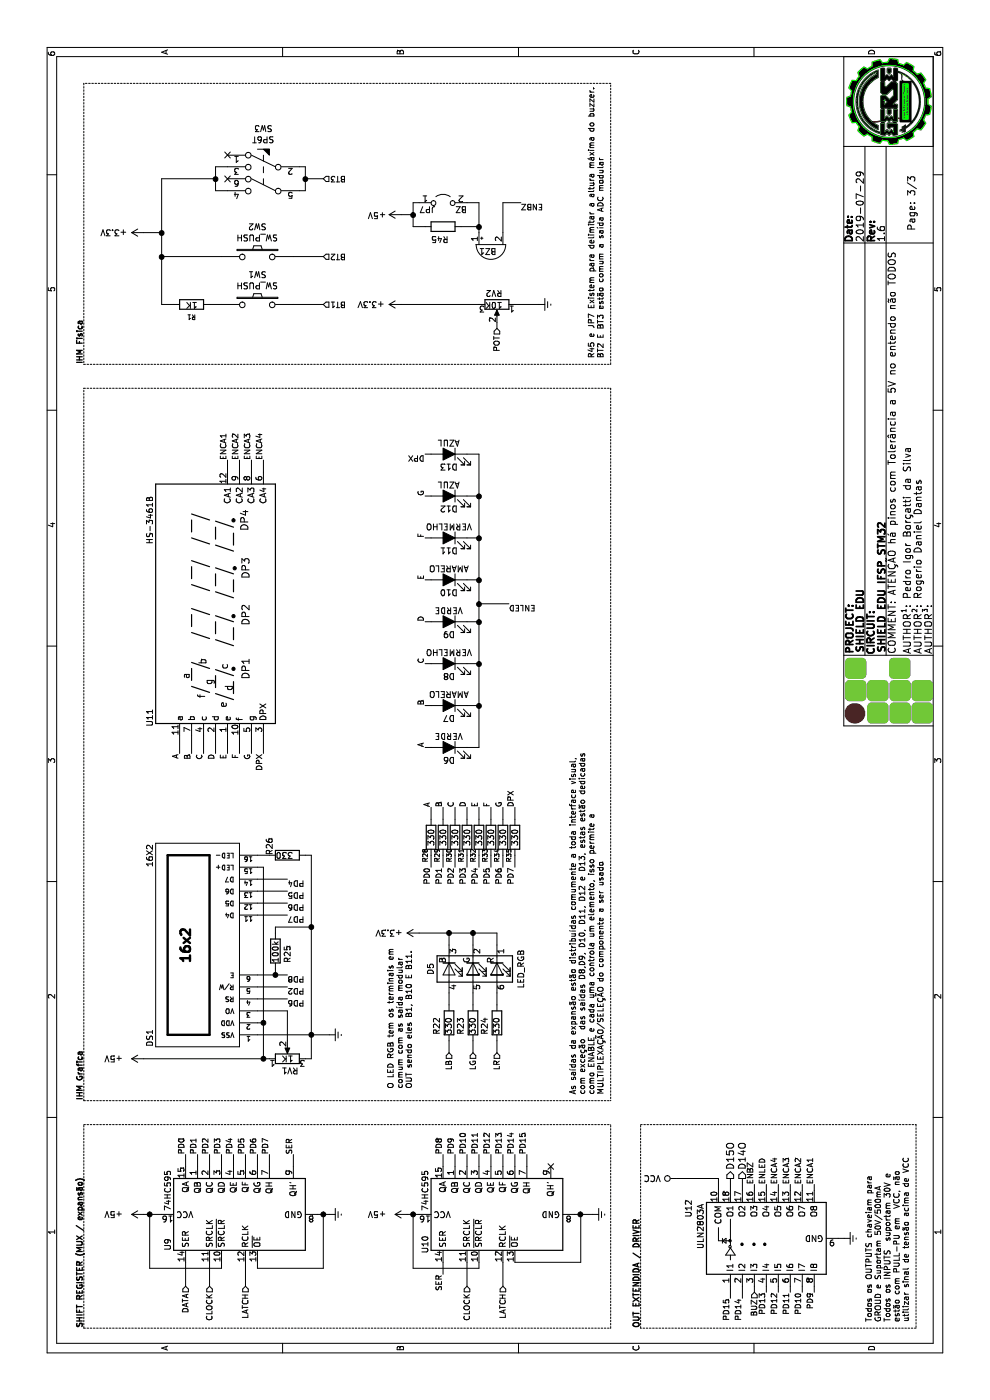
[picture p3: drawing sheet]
EESchema Schematic File Version 4
LIBS:ShieldEduIfspSTM32-cache
EELAYER 26 0
EELAYER END
$Descr A4 11693 8268
encoding utf-8
Sheet 3 3
Title "SHIELD EDU IFSP STM32"
Date "2019-07-25"
Rev "1.5"
Comp "SHIELD EDU"
Comment1 "ATENÇÃO há pinos com Tolerância a 5V no entendo não TODOS "
Comment2 "Pedro Igor Borçatti da Silva"
Comment3 "Rogerio Daniel Dantas"
Comment4 ""
$EndDescr
$Comp
L Device:LED_RGB D?
U 1 1
P 3600 3950
AR Path="/5DCCAE27" Ref="D?"  Part="1" 
AR Path="/5DCC2243/5DCCAE27" Ref="D5"  Part="1" 
F 0 "D5" H 3600 3600 50  0000 C CNN
F 1 "LED_RGB" H 3600 4356 50  0000 C CNN
F 2 "LED_SMD:LED_WS2812_PLCC6_5.0x5.0mm_P1.6mm" H 3600 3900 50  0001 C CNN
F 3 "~" H 3600 3900 50  0001 C CNN
	1    3600 3950
	-1   0    0    1   
$EndComp
$Comp
L MyLib-ALL:SW_PUSH SW?
U 1 1
P 9150 2150
AR Path="/5DCCAE2D" Ref="SW?"  Part="1" 
AR Path="/5DCC2243/5DCCAE2D" Ref="SW1"  Part="1" 
F 0 "SW1" H 9150 2405 50  0000 C CNN
F 1 "SW_PUSH" H 9150 2314 50  0000 C CNN
F 2 "Button_Switch_THT:SW_PUSH_6mm_H4.3mm" H 9150 2150 50  0001 C CNN
F 3 "" H 9150 2150 50  0000 C CNN
	1    9150 2150
	0    1    -1   0   
$EndComp
$Comp
L MyLib-ALL:SP6T SW?
U 1 1
P 9650 3300
AR Path="/5DCCAE33" Ref="SW?"  Part="1" 
AR Path="/5DCC2243/5DCCAE33" Ref="SW3"  Part="1" 
F 0 "SW3" H 10750 4275 50  0000 C CNN
F 1 "SP6T" H 10750 4184 50  0000 C CNN
F 2 "MyFootprint:SW_PUSH_x2" H 9025 3475 50  0001 C CNN
F 3 "" H 9025 3475 50  0000 C CNN
	1    9650 3300
	0    1    -1   0   
$EndComp
$Comp
L Device:R_POT RV?
U 1 1
P 9150 4150
AR Path="/5DCCAE39" Ref="RV?"  Part="1" 
AR Path="/5DCC2243/5DCCAE39" Ref="RV2"  Part="1" 
F 0 "RV2" V 9050 4200 50  0000 R CNN
F 1 "10K" V 9150 4200 50  0000 R CNN
F 2 "MyFootprint:Potentiometer_Alps-RK16-single_largePads" H 9150 4150 50  0001 C CNN
F 3 "~" H 9150 4150 50  0001 C CNN
	1    9150 4150
	-1   0    0    1   
$EndComp
$Comp
L MyLib-ALL:16X2 DS?
U 1 1
P 3800 1650
AR Path="/5DCCAE3F" Ref="DS?"  Part="1" 
AR Path="/5DCC2243/5DCCAE3F" Ref="DS1"  Part="1" 
F 0 "DS1" H 2950 2050 50  0000 L CNN
F 1 "16X2" H 4450 2050 50  0000 L CNN
F 2 "MyFootprint:myLCD16x2" H 4678 1476 50  0001 L CIN
F 3 "" H 3800 1650 50  0000 C CNN
	1    3800 1650
	1    0    0    -1  
$EndComp
$Comp
L 74xx:74HC595 U?
U 1 1
P 1550 1950
AR Path="/5DCCAE4B" Ref="U?"  Part="1" 
AR Path="/5DCC2243/5DCCAE4B" Ref="U9"  Part="1" 
F 0 "U9" H 1300 2500 50  0000 C CNN
F 1 "74HC595" H 1750 2500 50  0000 C CNN
F 2 "Package_SO:SOIC-16_3.9x9.9mm_P1.27mm" H 1550 1950 50  0001 C CNN
F 3 "http://www.ti.com/lit/ds/symlink/sn74hc595.pdf" H 1550 1950 50  0001 C CNN
	1    1550 1950
	1    0    0    -1  
$EndComp
$Comp
L Display_Character:CA56-12CGKWA U11
U 1 1
P 6650 1800
F 0 "U11" H 5700 2350 50  0000 C CNN
F 1 "HS-3461B" H 7350 2350 50  0000 C CNN
F 2 "MyFootprint:HS-3461B" H 6650 1200 50  0001 C CNN
F 3 "http://www.kingbright.com/attachments/file/psearch/000/00/00/CA56-12CGKWA(Ver.9A).pdf" H 6220 1830 50  0001 C CNN
	1    6650 1800
	1    0    0    -1  
$EndComp
$Comp
L Device:R R28
U 1 1
P 4700 3600
F 0 "R28" V 4650 3450 39  0000 C CNN
F 1 "330" V 4700 3600 50  0000 C CNN
F 2 "Resistor_SMD:R_0805_2012Metric_Pad1.15x1.40mm_HandSolder" V 4630 3600 50  0001 C CNN
F 3 "~" H 4700 3600 50  0001 C CNN
	1    4700 3600
	0    1    1    0   
$EndComp
$Comp
L Device:R R29
U 1 1
P 4700 3700
F 0 "R29" V 4650 3550 39  0000 C CNN
F 1 "330" V 4700 3700 50  0000 C CNN
F 2 "Resistor_SMD:R_0805_2012Metric_Pad1.15x1.40mm_HandSolder" V 4630 3700 50  0001 C CNN
F 3 "~" H 4700 3700 50  0001 C CNN
	1    4700 3700
	0    1    1    0   
$EndComp
$Comp
L Device:R R30
U 1 1
P 4700 3800
F 0 "R30" V 4650 3650 39  0000 C CNN
F 1 "330" V 4700 3800 50  0000 C CNN
F 2 "Resistor_SMD:R_0805_2012Metric_Pad1.15x1.40mm_HandSolder" V 4630 3800 50  0001 C CNN
F 3 "~" H 4700 3800 50  0001 C CNN
	1    4700 3800
	0    1    1    0   
$EndComp
$Comp
L Device:R R31
U 1 1
P 4700 3900
F 0 "R31" V 4650 3750 39  0000 C CNN
F 1 "330" V 4700 3900 50  0000 C CNN
F 2 "Resistor_SMD:R_0805_2012Metric_Pad1.15x1.40mm_HandSolder" V 4630 3900 50  0001 C CNN
F 3 "~" H 4700 3900 50  0001 C CNN
	1    4700 3900
	0    1    1    0   
$EndComp
$Comp
L Device:R R32
U 1 1
P 4700 4000
F 0 "R32" V 4650 3850 39  0000 C CNN
F 1 "330" V 4700 4000 50  0000 C CNN
F 2 "Resistor_SMD:R_0805_2012Metric_Pad1.15x1.40mm_HandSolder" V 4630 4000 50  0001 C CNN
F 3 "~" H 4700 4000 50  0001 C CNN
	1    4700 4000
	0    1    1    0   
$EndComp
$Comp
L Device:R R33
U 1 1
P 4700 4100
F 0 "R33" V 4650 3950 39  0000 C CNN
F 1 "330" V 4700 4100 50  0000 C CNN
F 2 "Resistor_SMD:R_0805_2012Metric_Pad1.15x1.40mm_HandSolder" V 4630 4100 50  0001 C CNN
F 3 "~" H 4700 4100 50  0001 C CNN
	1    4700 4100
	0    1    1    0   
$EndComp
$Comp
L Device:R R34
U 1 1
P 4700 4200
F 0 "R34" V 4650 4050 39  0000 C CNN
F 1 "330" V 4700 4200 50  0000 C CNN
F 2 "Resistor_SMD:R_0805_2012Metric_Pad1.15x1.40mm_HandSolder" V 4630 4200 50  0001 C CNN
F 3 "~" H 4700 4200 50  0001 C CNN
	1    4700 4200
	0    1    1    0   
$EndComp
$Comp
L Device:R R35
U 1 1
P 4700 4300
F 0 "R35" V 4650 4150 39  0000 C CNN
F 1 "330" V 4700 4300 50  0000 C CNN
F 2 "Resistor_SMD:R_0805_2012Metric_Pad1.15x1.40mm_HandSolder" V 4630 4300 50  0001 C CNN
F 3 "~" H 4700 4300 50  0001 C CNN
	1    4700 4300
	0    1    1    0   
$EndComp
$Comp
L 74xx:74HC595 U?
U 1 1
P 1550 4100
AR Path="/5D334924" Ref="U?"  Part="1" 
AR Path="/5DCC2243/5D334924" Ref="U10"  Part="1" 
F 0 "U10" H 1300 4650 50  0000 C CNN
F 1 "74HC595" H 1750 4650 50  0000 C CNN
F 2 "Package_SO:SOIC-16_3.9x9.9mm_P1.27mm" H 1550 4100 50  0001 C CNN
F 3 "http://www.ti.com/lit/ds/symlink/sn74hc595.pdf" H 1550 4100 50  0001 C CNN
	1    1550 4100
	1    0    0    -1  
$EndComp
Wire Wire Line
	1550 1200 1550 1250
Wire Wire Line
	1550 3400 1550 3450
$Comp
L 4V2:Earth #PWR047
U 1 1
P 1550 2750
F 0 "#PWR047" H 1550 2500 50  0001 C CNN
F 1 "Earth" H 1550 2600 50  0001 C CNN
F 2 "" H 1550 2750 50  0001 C CNN
F 3 "" H 1550 2750 50  0001 C CNN
	1    1550 2750
	1    0    0    -1  
$EndComp
Wire Wire Line
	1550 2750 1550 2700
$Comp
L 4V2:Earth #PWR049
U 1 1
P 1550 4950
F 0 "#PWR049" H 1550 4700 50  0001 C CNN
F 1 "Earth" H 1550 4800 50  0001 C CNN
F 2 "" H 1550 4950 50  0001 C CNN
F 3 "" H 1550 4950 50  0001 C CNN
	1    1550 4950
	1    0    0    -1  
$EndComp
Wire Wire Line
	1150 2150 1100 2150
Wire Wire Line
	1100 2150 1100 2700
Wire Wire Line
	1100 2700 1550 2700
Connection ~ 1550 2700
Wire Wire Line
	1550 2700 1550 2650
Wire Wire Line
	1150 4300 1150 4850
Wire Wire Line
	1550 4850 1150 4850
Connection ~ 1550 4850
Wire Wire Line
	1550 4850 1550 4800
Wire Wire Line
	1550 4850 1550 4950
Connection ~ 1550 1250
Wire Wire Line
	1550 1250 1550 1350
Wire Wire Line
	1150 1850 1100 1850
Wire Wire Line
	1100 1850 1100 1250
Wire Wire Line
	1100 1250 1550 1250
Wire Wire Line
	1150 4000 1100 4000
Wire Wire Line
	1100 4000 1100 3450
Wire Wire Line
	1100 3450 1550 3450
Connection ~ 1550 3450
Wire Wire Line
	1550 3450 1550 3500
Text Label 2050 2450 0    47   ~ 0
SER
Wire Wire Line
	2050 2450 1950 2450
Text Label 1050 3700 2    47   ~ 0
SER
Wire Wire Line
	1050 3700 1150 3700
Text HLabel 950  3900 0    47   Input ~ 0
CLOCK
Wire Wire Line
	950  3900 1150 3900
Text HLabel 950  1750 0    47   Input ~ 0
CLOCK
Wire Wire Line
	950  1750 1150 1750
Text HLabel 950  1550 0    47   Input ~ 0
DATA
Wire Wire Line
	950  1550 1150 1550
Text HLabel 950  2050 0    47   Input ~ 0
LATCH
Wire Wire Line
	950  2050 1150 2050
Text HLabel 950  4200 0    47   Input ~ 0
LATCH
Wire Wire Line
	950  4200 1150 4200
Text Label 2050 1550 0    47   ~ 0
PD0
Wire Wire Line
	2050 1550 1950 1550
Text Label 2050 1650 0    47   ~ 0
PD1
Text Label 2050 1750 0    47   ~ 0
PD2
Text Label 2050 1850 0    47   ~ 0
PD3
Text Label 2050 1950 0    47   ~ 0
PD4
Text Label 2050 2050 0    47   ~ 0
PD5
Text Label 2050 2150 0    47   ~ 0
PD6
Text Label 2050 2250 0    47   ~ 0
PD7
Wire Wire Line
	2050 2250 1950 2250
Wire Wire Line
	1950 2150 2050 2150
Wire Wire Line
	2050 2050 1950 2050
Wire Wire Line
	1950 1950 2050 1950
Wire Wire Line
	2050 1850 1950 1850
Wire Wire Line
	1950 1750 2050 1750
Wire Wire Line
	2050 1650 1950 1650
Text Label 2050 3700 0    47   ~ 0
PD8
Text Label 2050 3800 0    47   ~ 0
PD9
Text Label 2050 3900 0    47   ~ 0
PD10
Text Label 2050 4000 0    47   ~ 0
PD11
Text Label 2050 4100 0    47   ~ 0
PD12
Text Label 2050 4200 0    47   ~ 0
PD13
Text Label 2050 4300 0    47   ~ 0
PD14
Text Label 2050 4400 0    47   ~ 0
PD15
Wire Wire Line
	1950 4400 2050 4400
Wire Wire Line
	2050 4300 1950 4300
Wire Wire Line
	1950 4200 2050 4200
Wire Wire Line
	2050 4100 1950 4100
Wire Wire Line
	1950 4000 2050 4000
Wire Wire Line
	2050 3900 1950 3900
Wire Wire Line
	1950 3800 2050 3800
Wire Wire Line
	2050 3700 1950 3700
Wire Notes Line
	600  700  2300 700 
Wire Notes Line
	600  5100 2300 5100
Wire Notes Line
	2300 700  2300 5100
Wire Notes Line
	600  700  600  5100
Text Notes 600  700  0    47   ~ 9
SHIFT REGISTER (MUX / expansão)
Wire Wire Line
	4850 3600 4950 3600
Wire Wire Line
	4950 3700 4850 3700
Wire Wire Line
	4850 3800 4950 3800
Wire Wire Line
	4950 3900 4850 3900
Wire Wire Line
	4850 4000 4950 4000
Wire Wire Line
	4950 4100 4850 4100
Wire Wire Line
	4850 4200 4950 4200
Wire Wire Line
	4950 4300 4850 4300
Text Label 4450 3600 2    47   ~ 0
PD0
Wire Wire Line
	4450 3600 4550 3600
Text Label 4450 3700 2    47   ~ 0
PD1
Wire Wire Line
	4450 3700 4550 3700
Text Label 4450 3800 2    47   ~ 0
PD2
Text Label 4450 3900 2    47   ~ 0
PD3
Text Label 4450 4000 2    47   ~ 0
PD4
Text Label 4450 4100 2    47   ~ 0
PD5
Text Label 4450 4200 2    47   ~ 0
PD6
Text Label 4450 4300 2    47   ~ 0
PD7
Wire Wire Line
	4450 3800 4550 3800
Wire Wire Line
	4550 3900 4450 3900
Wire Wire Line
	4450 4000 4550 4000
Wire Wire Line
	4550 4100 4450 4100
Wire Wire Line
	4450 4200 4550 4200
Wire Wire Line
	4550 4300 4450 4300
Wire Wire Line
	7850 1900 7750 1900
Wire Wire Line
	7850 2000 7750 2000
Wire Wire Line
	7850 2100 7750 2100
Wire Wire Line
	7850 2200 7750 2200
$Comp
L 4V2:Earth #PWR053
U 1 1
P 3050 2750
F 0 "#PWR053" H 3050 2500 50  0001 C CNN
F 1 "Earth" H 3050 2600 50  0001 C CNN
F 2 "" H 3050 2750 50  0001 C CNN
F 3 "" H 3050 2750 50  0001 C CNN
	1    3050 2750
	1    0    0    -1  
$EndComp
Wire Wire Line
	3050 2750 3050 2600
$Comp
L 4V2:+5V #PWR052
U 1 1
P 2850 1200
F 0 "#PWR052" H 2850 1050 50  0001 C CNN
F 1 "+5V" V 2850 1450 50  0000 C CNN
F 2 "" H 2850 1200 50  0001 C CNN
F 3 "" H 2850 1200 50  0001 C CNN
	1    2850 1200
	1    0    0    -1  
$EndComp
Wire Wire Line
	2850 1200 2850 2200
Wire Wire Line
	2850 2200 3150 2200
Wire Wire Line
	3150 2200 3150 2150
Connection ~ 3150 2200
Wire Wire Line
	4450 2200 4450 2150
$Comp
L Device:R R26
U 1 1
P 4550 2400
F 0 "R26" H 4550 2550 50  0000 L CNN
F 1 "330" V 4550 2350 50  0000 L CNN
F 2 "Resistor_SMD:R_0805_2012Metric_Pad1.15x1.40mm_HandSolder" V 4480 2400 50  0001 C CNN
F 3 "~" H 4550 2400 50  0001 C CNN
	1    4550 2400
	1    0    0    -1  
$EndComp
Wire Wire Line
	4550 2250 4550 2150
$Comp
L Device:R_POT RV1
U 1 1
P 2850 2400
F 0 "RV1" V 2750 2450 50  0000 R CNN
F 1 "1K" V 2850 2450 50  0000 R CNN
F 2 "Potentiometer_SMD:Potentiometer_ACP_CA6-VSMD_Vertical" H 2850 2400 50  0001 C CNN
F 3 "~" H 2850 2400 50  0001 C CNN
	1    2850 2400
	1    0    0    -1  
$EndComp
Wire Wire Line
	2850 2550 2850 2600
Wire Wire Line
	2850 2600 3050 2600
Connection ~ 3050 2600
Wire Wire Line
	3050 2150 3050 2600
Wire Wire Line
	4550 2600 4550 2550
Wire Wire Line
	2850 2250 2850 2200
Connection ~ 2850 2200
Wire Wire Line
	3000 2400 3250 2400
Wire Wire Line
	3250 2400 3250 2150
$Comp
L Device:Buzzer BZ1
U 1 1
P 9650 4100
F 0 "BZ1" V 9700 4050 50  0000 L CNN
F 1 "Buzzer" V 9800 4000 50  0001 L CNN
F 2 "Buzzer_Beeper:Buzzer_12x9.5RM7.6" V 9625 4200 50  0001 C CNN
F 3 "~" V 9625 4200 50  0001 C CNN
	1    9650 4100
	-1   0    0    -1  
$EndComp
$Comp
L MyLib-ALL:SW_PUSH SW?
U 1 1
P 9550 2150
AR Path="/5D37FB11" Ref="SW?"  Part="1" 
AR Path="/5DCC2243/5D37FB11" Ref="SW2"  Part="1" 
F 0 "SW2" H 9550 2405 50  0000 C CNN
F 1 "SW_PUSH" H 9550 2314 50  0000 C CNN
F 2 "Button_Switch_THT:SW_PUSH_6mm_H4.3mm" H 9550 2150 50  0001 C CNN
F 3 "" H 9550 2150 50  0000 C CNN
	1    9550 2150
	0    1    -1   0   
$EndComp
$Comp
L Device:R R22
U 1 1
P 3150 3750
F 0 "R22" V 3250 3700 50  0000 L CNN
F 1 "330" V 3150 3700 50  0000 L CNN
F 2 "Resistor_SMD:R_0805_2012Metric_Pad1.15x1.40mm_HandSolder" V 3080 3750 50  0001 C CNN
F 3 "~" H 3150 3750 50  0001 C CNN
	1    3150 3750
	0    -1   -1   0   
$EndComp
Wire Wire Line
	3300 3750 3400 3750
$Comp
L Device:R R23
U 1 1
P 3150 3950
F 0 "R23" V 3250 3900 50  0000 L CNN
F 1 "330" V 3150 3900 50  0000 L CNN
F 2 "Resistor_SMD:R_0805_2012Metric_Pad1.15x1.40mm_HandSolder" V 3080 3950 50  0001 C CNN
F 3 "~" H 3150 3950 50  0001 C CNN
	1    3150 3950
	0    -1   -1   0   
$EndComp
$Comp
L Device:R R24
U 1 1
P 3150 4150
F 0 "R24" V 3250 4100 50  0000 L CNN
F 1 "330" V 3150 4100 50  0000 L CNN
F 2 "Resistor_SMD:R_0805_2012Metric_Pad1.15x1.40mm_HandSolder" V 3080 4150 50  0001 C CNN
F 3 "~" H 3150 4150 50  0001 C CNN
	1    3150 4150
	0    -1   -1   0   
$EndComp
Wire Wire Line
	3300 3950 3400 3950
Wire Wire Line
	3400 4150 3300 4150
Wire Wire Line
	3800 3750 3900 3750
Wire Wire Line
	3900 3750 3900 3950
Wire Wire Line
	3900 4150 3800 4150
Wire Wire Line
	3800 3950 3900 3950
Connection ~ 3900 3950
Wire Wire Line
	3900 3950 3900 4150
Text HLabel 2900 3750 0    47   Input ~ 0
LB
Wire Wire Line
	2900 3750 3000 3750
Text HLabel 2900 3950 0    47   Input ~ 0
LG
Wire Wire Line
	2900 3950 3000 3950
Text HLabel 2900 4150 0    47   Input ~ 0
LR
Wire Wire Line
	2900 4150 3000 4150
Wire Notes Line
	2500 700  2500 5100
Wire Notes Line
	2500 700  8450 700 
Wire Notes Line
	8450 700  8450 5100
Wire Notes Line
	8450 5100 2500 5100
Text Notes 2500 700  0    47   ~ 9
IHM Grafica
Wire Notes Line
	8650 700  8650 5100
Wire Notes Line
	11000 5100 11000 700 
Wire Notes Line
	11000 700  8650 700 
Wire Notes Line
	8650 5100 11000 5100
Text Notes 8650 700  0    47   ~ 9
IHM Fisica
$Comp
L Device:R R45
U 1 1
P 9800 3700
F 0 "R45" V 9900 3650 50  0000 L CNN
F 1 "X" V 9800 3650 50  0001 L CNN
F 2 "Resistor_SMD:R_0805_2012Metric_Pad1.15x1.40mm_HandSolder" V 9730 3700 50  0001 C CNN
F 3 "~" H 9800 3700 50  0001 C CNN
	1    9800 3700
	-1   0    0    -1  
$EndComp
Wire Wire Line
	9800 3850 9800 4000
Wire Wire Line
	9800 4000 9750 4000
$Comp
L Jumper:Jumper_2_Open JP7
U 1 1
P 10000 3700
F 0 "JP7" H 9800 3650 50  0000 L CNN
F 1 "BZ" H 10100 3650 50  0000 L CNN
F 2 "MyFootprint:jumpHandSolder" H 10000 3700 50  0001 C CNN
F 3 "~" H 10000 3700 50  0001 C CNN
	1    10000 3700
	0    1    1    0   
$EndComp
Wire Wire Line
	10000 3900 10000 4000
Wire Wire Line
	10000 4000 9800 4000
Connection ~ 9800 4000
Wire Wire Line
	10000 3500 10000 3450
Wire Wire Line
	10000 3450 9900 3450
Wire Wire Line
	9800 3450 9800 3550
$Comp
L 4V2:+5V #PWR060
U 1 1
P 9900 3350
F 0 "#PWR060" H 9900 3200 50  0001 C CNN
F 1 "+5V" V 9900 3550 50  0000 C CNN
F 2 "" H 9900 3350 50  0001 C CNN
F 3 "" H 9900 3350 50  0001 C CNN
	1    9900 3350
	-1   0    0    -1  
$EndComp
Wire Wire Line
	9900 3350 9900 3450
Connection ~ 9900 3450
Wire Wire Line
	9900 3450 9800 3450
$Comp
L 4V2:Earth #PWR059
U 1 1
P 1350 7050
F 0 "#PWR059" H 1350 6800 50  0001 C CNN
F 1 "Earth" H 1350 6900 50  0001 C CNN
F 2 "" H 1350 7050 50  0001 C CNN
F 3 "" H 1350 7050 50  0001 C CNN
	1    1350 7050
	-1   0    0    -1  
$EndComp
Text HLabel 900  6300 0    47   Input ~ 0
BUZ
Wire Wire Line
	10300 2500 10300 2550
Wire Wire Line
	10300 2550 10200 2550
Wire Wire Line
	10100 2550 10100 2500
NoConn ~ 10400 1900
NoConn ~ 10200 1900
Wire Wire Line
	10300 1900 10300 1800
Wire Wire Line
	10300 1800 10200 1800
Wire Wire Line
	10100 1800 10100 1900
Text HLabel 9150 2700 3    47   Input ~ 0
BT1
Wire Wire Line
	10200 2700 10200 2550
Connection ~ 10200 2550
Wire Wire Line
	10200 2550 10100 2550
Connection ~ 10200 1800
Wire Wire Line
	10200 1800 10100 1800
Wire Wire Line
	9750 1200 9750 1350
Text HLabel 9550 2700 3    47   Input ~ 0
BT2
Text HLabel 10200 2700 3    47   Input ~ 0
BT3
Wire Wire Line
	9150 2700 9150 2450
$Comp
L 4V2:+3.3V #PWR058
U 1 1
P 9750 1200
F 0 "#PWR058" H 9750 1050 50  0001 C CNN
F 1 "+3.3V" V 9750 1450 50  0000 C CNN
F 2 "" H 9750 1200 50  0001 C CNN
F 3 "" H 9750 1200 50  0001 C CNN
	1    9750 1200
	1    0    0    -1  
$EndComp
$Comp
L 4V2:Earth #PWR057
U 1 1
P 9150 4500
F 0 "#PWR057" H 9150 4250 50  0001 C CNN
F 1 "Earth" H 9150 4350 50  0001 C CNN
F 2 "" H 9150 4500 50  0001 C CNN
F 3 "" H 9150 4500 50  0001 C CNN
	1    9150 4500
	-1   0    0    -1  
$EndComp
Wire Wire Line
	9150 4500 9150 4300
$Comp
L 4V2:+3.3V #PWR056
U 1 1
P 9150 3350
F 0 "#PWR056" H 9150 3200 50  0001 C CNN
F 1 "+3.3V" V 9150 3600 50  0000 C CNN
F 2 "" H 9150 3350 50  0001 C CNN
F 3 "" H 9150 3350 50  0001 C CNN
	1    9150 3350
	1    0    0    -1  
$EndComp
Wire Wire Line
	9150 3350 9150 4000
Text HLabel 8950 4150 0    47   Input ~ 0
POT
Wire Wire Line
	8950 4150 9000 4150
Connection ~ 9750 1350
Wire Wire Line
	9750 1350 10200 1350
Wire Wire Line
	3150 2200 4450 2200
Wire Wire Line
	3550 2400 3550 2300
Text Label 3350 2400 3    47   ~ 0
PD6
Wire Wire Line
	3450 2400 3450 2150
Wire Wire Line
	3350 2400 3350 2150
Text Label 3450 2400 3    47   ~ 0
PD2
Text Label 4350 2400 3    47   ~ 0
PD4
Text Label 4250 2400 3    47   ~ 0
PD5
Wire Wire Line
	4350 2150 4350 2400
Wire Wire Line
	4250 2150 4250 2400
Wire Wire Line
	4150 2150 4150 2400
Wire Wire Line
	4050 2150 4050 2400
Wire Wire Line
	6850 3900 6850 4000
Wire Wire Line
	6850 4000 7200 4000
Wire Wire Line
	7550 3900 7550 4000
Wire Wire Line
	7200 3900 7200 4000
Connection ~ 7200 4000
Wire Wire Line
	7200 4000 7550 4000
Wire Wire Line
	7550 3550 7550 3600
Wire Wire Line
	7200 3550 7200 3600
Wire Wire Line
	6850 3550 6850 3600
Wire Wire Line
	7900 4000 7900 3900
$Comp
L Device:LED_ALT D?
U 1 1
P 7900 3750
AR Path="/5D63643C" Ref="D?"  Part="1" 
AR Path="/5DCC2243/5D63643C" Ref="D13"  Part="1" 
F 0 "D13" H 7900 3650 50  0000 C CNN
F 1 "AZUL" H 7900 3850 50  0000 C CNN
F 2 "LED_SMD:LED_0805_2012Metric_Pad1.15x1.40mm_HandSolder" H 7900 3750 50  0001 C CNN
F 3 "~" H 7900 3750 50  0001 C CNN
	1    7900 3750
	0    1    -1   0   
$EndComp
Wire Wire Line
	7900 3550 7900 3600
$Comp
L 4V2:+5V #PWR046
U 1 1
P 1550 1200
F 0 "#PWR046" H 1550 1050 50  0001 C CNN
F 1 "+5V" V 1550 1450 50  0000 C CNN
F 2 "" H 1550 1200 50  0001 C CNN
F 3 "" H 1550 1200 50  0001 C CNN
	1    1550 1200
	1    0    0    -1  
$EndComp
$Comp
L 4V2:+5V #PWR048
U 1 1
P 1550 3400
F 0 "#PWR048" H 1550 3250 50  0001 C CNN
F 1 "+5V" V 1550 3650 50  0000 C CNN
F 2 "" H 1550 3400 50  0001 C CNN
F 3 "" H 1550 3400 50  0001 C CNN
	1    1550 3400
	1    0    0    -1  
$EndComp
Wire Notes Line
	600  5350 2300 5350
Wire Notes Line
	2300 5350 2300 7650
Wire Notes Line
	2300 7650 600  7650
Wire Notes Line
	600  7650 600  5350
Text Notes 600  5350 0    47   ~ 9
OUT EXTENDIDA / DRIVER
$Comp
L Device:R R25
U 1 1
P 3750 2300
F 0 "R25" V 3850 2200 50  0000 L CNN
F 1 "100k" V 3750 2200 50  0000 L CNN
F 2 "Resistor_SMD:R_0805_2012Metric_Pad1.15x1.40mm_HandSolder" V 3680 2300 50  0001 C CNN
F 3 "~" H 3750 2300 50  0001 C CNN
	1    3750 2300
	0    1    1    0   
$EndComp
Wire Wire Line
	3600 2300 3550 2300
Connection ~ 3550 2300
Wire Wire Line
	3550 2300 3550 2150
Wire Wire Line
	3900 2300 3950 2300
Wire Wire Line
	3950 2300 3950 2600
Wire Wire Line
	3050 2600 3950 2600
Connection ~ 3950 2600
Wire Wire Line
	3950 2600 4550 2600
$Comp
L Device:LED_ALT D?
U 1 1
P 6850 3750
AR Path="/5D5ECB36" Ref="D?"  Part="1" 
AR Path="/5DCC2243/5D5ECB36" Ref="D10"  Part="1" 
F 0 "D10" H 6850 3650 50  0000 C CNN
F 1 "AMARELO" H 6850 3850 50  0000 C CNN
F 2 "LED_SMD:LED_0805_2012Metric_Pad1.15x1.40mm_HandSolder" H 6850 3750 50  0001 C CNN
F 3 "~" H 6850 3750 50  0001 C CNN
	1    6850 3750
	0    1    -1   0   
$EndComp
$Comp
L Device:LED_ALT D?
U 1 1
P 7200 3750
AR Path="/5D5ECBCE" Ref="D?"  Part="1" 
AR Path="/5DCC2243/5D5ECBCE" Ref="D11"  Part="1" 
F 0 "D11" H 7200 3650 50  0000 C CNN
F 1 "VERMELHO" H 7200 3850 50  0000 C CNN
F 2 "LED_SMD:LED_0805_2012Metric_Pad1.15x1.40mm_HandSolder" H 7200 3750 50  0001 C CNN
F 3 "~" H 7200 3750 50  0001 C CNN
	1    7200 3750
	0    1    -1   0   
$EndComp
$Comp
L Device:LED_ALT D?
U 1 1
P 7550 3750
AR Path="/5D5ECC64" Ref="D?"  Part="1" 
AR Path="/5DCC2243/5D5ECC64" Ref="D12"  Part="1" 
F 0 "D12" H 7550 3650 50  0000 C CNN
F 1 "AZUL" H 7550 3850 50  0000 C CNN
F 2 "LED_SMD:LED_0805_2012Metric_Pad1.15x1.40mm_HandSolder" H 7550 3750 50  0001 C CNN
F 3 "~" H 7550 3750 50  0001 C CNN
	1    7550 3750
	0    1    -1   0   
$EndComp
Wire Wire Line
	10200 1350 10200 1800
Connection ~ 6850 4000
Wire Wire Line
	6500 4000 6500 3900
Connection ~ 6500 4000
Wire Wire Line
	5450 4000 5800 4000
Connection ~ 5800 4000
Wire Wire Line
	5800 3900 5800 4000
Wire Wire Line
	5450 3900 5450 4000
Wire Wire Line
	5450 3550 5450 3600
$Comp
L Device:LED_ALT D?
U 1 1
P 5450 3750
AR Path="/5D387622" Ref="D?"  Part="1" 
AR Path="/5DCC2243/5D387622" Ref="D6"  Part="1" 
F 0 "D6" H 5450 3650 50  0000 C CNN
F 1 "VERDE" H 5450 3850 50  0000 C CNN
F 2 "LED_SMD:LED_0805_2012Metric_Pad1.15x1.40mm_HandSolder" H 5450 3750 50  0001 C CNN
F 3 "~" H 5450 3750 50  0001 C CNN
	1    5450 3750
	0    1    -1   0   
$EndComp
Wire Wire Line
	5800 3550 5800 3600
$Comp
L Device:LED_ALT D?
U 1 1
P 5800 3750
AR Path="/5D387592" Ref="D?"  Part="1" 
AR Path="/5DCC2243/5D387592" Ref="D7"  Part="1" 
F 0 "D7" H 5800 3650 50  0000 C CNN
F 1 "AMARELO" H 5800 3850 50  0000 C CNN
F 2 "LED_SMD:LED_0805_2012Metric_Pad1.15x1.40mm_HandSolder" H 5800 3750 50  0001 C CNN
F 3 "~" H 5800 3750 50  0001 C CNN
	1    5800 3750
	0    1    -1   0   
$EndComp
Wire Wire Line
	5800 4000 6150 4000
Wire Wire Line
	6150 4000 6500 4000
Connection ~ 6150 4000
Wire Wire Line
	6150 3900 6150 4000
Wire Wire Line
	6150 3550 6150 3600
$Comp
L Device:LED_ALT D?
U 1 1
P 6150 3750
AR Path="/5D3875D8" Ref="D?"  Part="1" 
AR Path="/5DCC2243/5D3875D8" Ref="D8"  Part="1" 
F 0 "D8" H 6150 3650 50  0000 C CNN
F 1 "VERMELHO" H 6150 3850 50  0000 C CNN
F 2 "LED_SMD:LED_0805_2012Metric_Pad1.15x1.40mm_HandSolder" H 6150 3750 50  0001 C CNN
F 3 "~" H 6150 3750 50  0001 C CNN
	1    6150 3750
	0    1    -1   0   
$EndComp
Wire Wire Line
	6500 3550 6500 3600
$Comp
L Device:LED_ALT D?
U 1 1
P 6500 3750
AR Path="/5D5ECAA4" Ref="D?"  Part="1" 
AR Path="/5DCC2243/5D5ECAA4" Ref="D9"  Part="1" 
F 0 "D9" H 6500 3650 50  0000 C CNN
F 1 "VERDE" H 6500 3850 50  0000 C CNN
F 2 "LED_SMD:LED_0805_2012Metric_Pad1.15x1.40mm_HandSolder" H 6500 3750 50  0001 C CNN
F 3 "~" H 6500 3750 50  0001 C CNN
	1    6500 3750
	0    1    -1   0   
$EndComp
$Comp
L 4V2:+3.3V #PWR0102
U 1 1
P 3900 3500
F 0 "#PWR0102" H 3900 3350 50  0001 C CNN
F 1 "+3.3V" V 3900 3750 50  0000 C CNN
F 2 "" H 3900 3500 50  0001 C CNN
F 3 "" H 3900 3500 50  0001 C CNN
	1    3900 3500
	1    0    0    -1  
$EndComp
Wire Wire Line
	3900 3500 3900 3750
Connection ~ 3900 3750
$Comp
L Transistor_Array:ULN2803A U?
U 1 1
P 1350 6300
AR Path="/5D3B5580" Ref="U?"  Part="1" 
AR Path="/5D49BDAC/5D3B5580" Ref="U?"  Part="1" 
AR Path="/5DCC2243/5D3B5580" Ref="U12"  Part="1" 
F 0 "U12" H 1600 6850 50  0000 C CNN
F 1 "ULN2803A" H 1450 6750 50  0000 C CNN
F 2 "Package_SO:SOIC-18W_7.5x11.6mm_P1.27mm" H 1400 5650 50  0001 L CNN
F 3 "http://www.ti.com/lit/ds/symlink/uln2803a.pdf" H 1450 6100 50  0001 C CNN
	1    1350 6300
	1    0    0    -1  
$EndComp
Text Label 4950 3600 0    47   ~ 0
A
Text Label 4950 3700 0    47   ~ 0
B
Text Label 4950 3800 0    47   ~ 0
C
Text Label 4950 3900 0    47   ~ 0
D
Text Label 4950 4000 0    47   ~ 0
E
Text Label 4950 4100 0    47   ~ 0
F
Text Label 4950 4200 0    47   ~ 0
G
Text Label 5400 1500 2    47   ~ 0
A
Wire Wire Line
	5400 1500 5550 1500
Text Label 5400 1600 2    47   ~ 0
B
Text Label 5400 1700 2    47   ~ 0
C
Text Label 5400 1800 2    47   ~ 0
D
Wire Wire Line
	5400 1600 5550 1600
Wire Wire Line
	5400 1700 5550 1700
Wire Wire Line
	5400 1800 5550 1800
Text Label 5400 1900 2    47   ~ 0
E
Wire Wire Line
	5400 1900 5550 1900
Text Label 5400 2000 2    47   ~ 0
F
Wire Wire Line
	5400 2000 5550 2000
Text Label 5400 2100 2    47   ~ 0
G
Wire Wire Line
	5400 2100 5550 2100
Text Label 5400 2200 2    47   ~ 0
DPX
Wire Wire Line
	5400 2200 5550 2200
Text Label 4950 4300 0    47   ~ 0
DPX
Wire Wire Line
	6500 4000 6650 4000
Text Label 5450 3550 0    47   ~ 0
A
Text Label 5800 3550 0    47   ~ 0
B
Text Label 6150 3550 0    47   ~ 0
C
Text Label 6500 3550 0    47   ~ 0
D
Text Label 6850 3550 0    47   ~ 0
E
Text Label 7200 3550 0    47   ~ 0
F
Text Label 7550 3550 0    47   ~ 0
G
Text Label 7900 3550 1    47   ~ 0
DPX
Text Label 3550 2400 3    47   ~ 0
PD8
Wire Wire Line
	850  6100 950  6100
Wire Wire Line
	950  6200 850  6200
Wire Wire Line
	900  6300 950  6300
Wire Wire Line
	950  6400 900  6400
Wire Wire Line
	900  6500 950  6500
Wire Wire Line
	950  6600 900  6600
Wire Wire Line
	900  6700 950  6700
Wire Wire Line
	900  6800 950  6800
Wire Wire Line
	1350 7050 1350 7000
Text Label 6650 4250 3    47   ~ 0
ENLED
Wire Wire Line
	6650 4250 6650 4000
Connection ~ 6650 4000
Wire Wire Line
	6650 4000 6850 4000
Text Label 7850 1900 0    47   ~ 0
ENCA1
Text Label 7850 2000 0    47   ~ 0
ENCA2
Text Label 7850 2100 0    47   ~ 0
ENCA3
Text Label 7850 2200 0    47   ~ 0
ENCA4
Wire Wire Line
	1850 6100 1750 6100
Text Label 1800 6800 0    47   ~ 0
ENCA1
Text Label 1800 6700 0    47   ~ 0
ENCA2
Text Label 1800 6600 0    47   ~ 0
ENCA3
Text Label 1800 6500 0    47   ~ 0
ENCA4
Text Label 1800 6400 0    47   ~ 0
ENLED
Wire Wire Line
	1750 6200 1850 6200
Wire Wire Line
	1750 6300 1800 6300
Wire Wire Line
	1750 6400 1800 6400
Wire Wire Line
	1800 6500 1750 6500
Wire Wire Line
	1750 6600 1800 6600
Text Label 10000 4350 3    47   ~ 0
ENBZ
Text Label 1800 6300 0    47   ~ 0
ENBZ
Wire Wire Line
	1800 6700 1750 6700
Wire Wire Line
	1750 6800 1800 6800
Connection ~ 7550 4000
Wire Wire Line
	7550 4000 7900 4000
$Comp
L power:VCC #PWR0103
U 1 1
P 1850 5650
F 0 "#PWR0103" H 1850 5500 50  0001 C CNN
F 1 "VCC" V 1850 5850 50  0000 C CNN
F 2 "" H 1850 5650 50  0001 C CNN
F 3 "" H 1850 5650 50  0001 C CNN
	1    1850 5650
	1    0    0    -1  
$EndComp
Wire Wire Line
	10000 4350 10000 4200
Wire Wire Line
	9750 4200 10000 4200
Wire Wire Line
	1750 6000 1850 6000
Text Label 900  6800 2    47   ~ 0
PD9
Text Label 900  6700 2    47   ~ 0
PD10
Text Label 900  6600 2    47   ~ 0
PD11
Text Label 900  6500 2    47   ~ 0
PD12
Text Label 900  6400 2    47   ~ 0
PD13
Text Label 850  6200 2    47   ~ 0
PD14
Text Label 850  6100 2    47   ~ 0
PD15
Wire Wire Line
	9550 2700 9550 2450
Wire Wire Line
	9150 1350 9550 1350
Wire Wire Line
	9550 1850 9550 1350
Connection ~ 9550 1350
Wire Wire Line
	9550 1350 9750 1350
Wire Wire Line
	9150 1750 9150 1850
Wire Wire Line
	9150 1450 9150 1350
$Comp
L Device:R R1
U 1 1
P 9150 1600
F 0 "R1" V 9250 1600 39  0000 C CNN
F 1 "1K" V 9150 1600 50  0000 C CNN
F 2 "Resistor_SMD:R_0805_2012Metric_Pad1.15x1.40mm_HandSolder" V 9080 1600 50  0001 C CNN
F 3 "~" H 9150 1600 50  0001 C CNN
	1    9150 1600
	-1   0    0    1   
$EndComp
NoConn ~ 1950 4600
Text Label 4150 2400 3    47   ~ 0
PD6
Text Label 4050 2400 3    47   ~ 0
PD7
Text HLabel 1850 6100 2    59   Output ~ 0
D15O
Text HLabel 1850 6200 2    59   Output ~ 0
D14O
Wire Wire Line
	1850 5650 1850 6000
Text Notes 650  7600 0    47   ~ 0
Todos os OUTPUTS chaveiam para \nGROUD e Suportam 50V/500mA\nTodos os INPUTS  suportam 30V e\nestão com PULL-PU em  VCC, não\nutilizar sinal de tensão acima de VCC\n
Text Notes 2550 5050 0    47   ~ 0
As saídas da expansão estão distribuídas comumente a toda interface visual,\ncom exceção  das saídas D8,D9, D10, D11, D12 e D13, estas estão dedicadas \ncomo ENABLE e cada uma controla um elemento, isso permite a\nMULTIPLEXAÇÃO/SELEÇÃO do componente a ser usado
Text Notes 8700 5050 0    47   ~ 0
R45 e JP7 Existem para delimitar a altura máxima do buzzer.\nBT2 E BT3 estão comum a saída ADC modular
Text Notes 2600 3450 0    47   ~ 0
O LED RGB tem os terminais em\ncomum com as saída modular\nOUT sendo eles B1, B10 E B11.
$EndSCHEMATC
